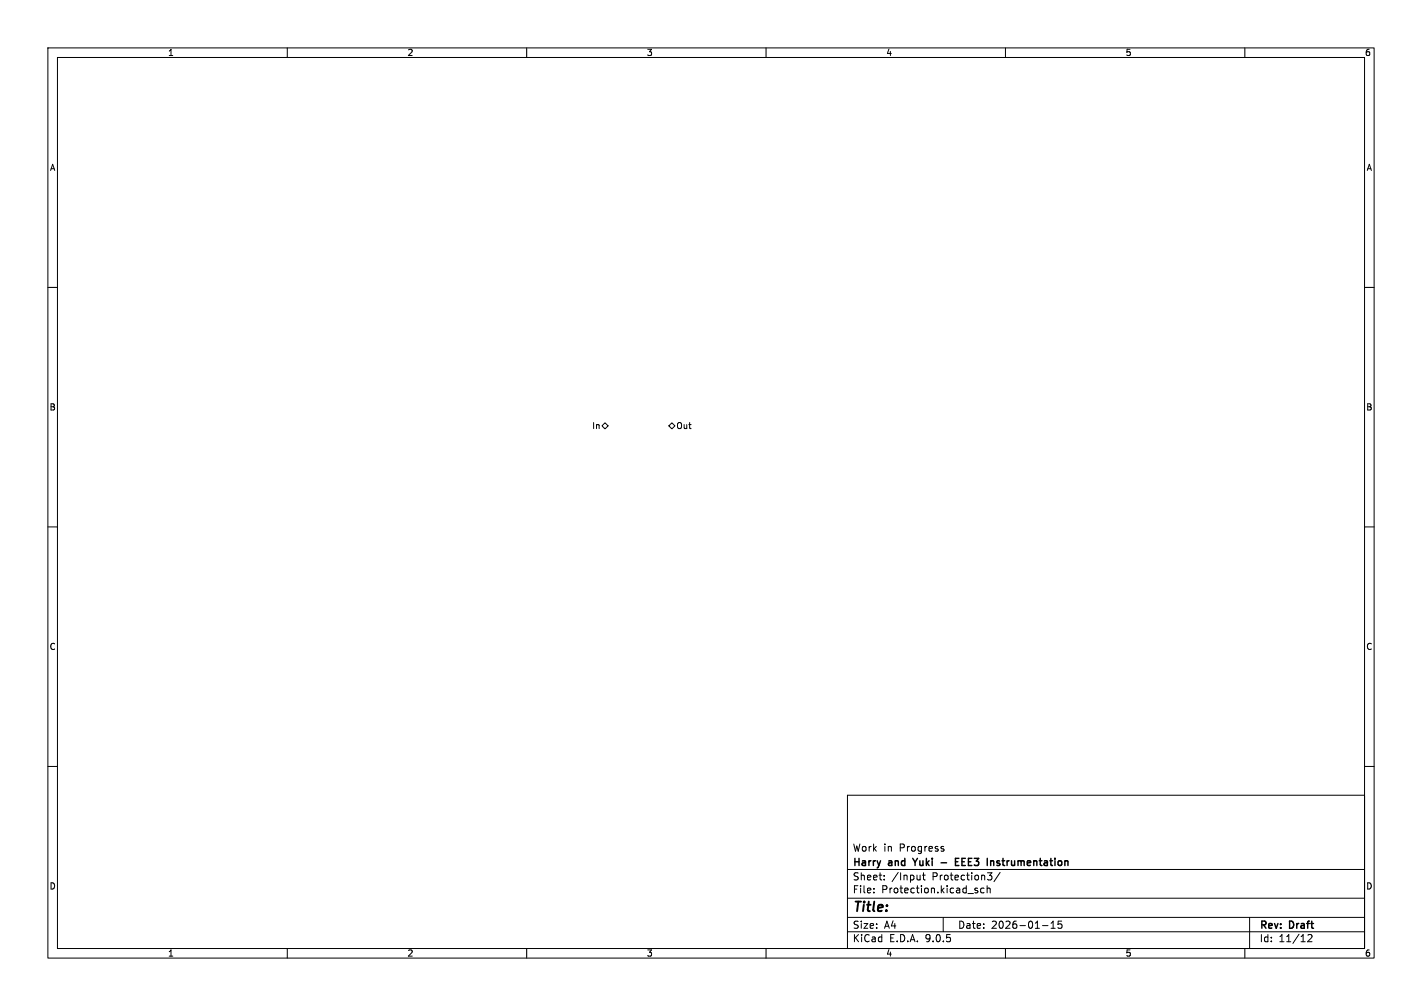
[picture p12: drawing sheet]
<svg xmlns="http://www.w3.org/2000/svg" width="297mm" height="210mm" viewBox="0 0 297 210" stroke-linecap="round" stroke-linejoin="round" font-family="sans-serif">
<g fill="none" stroke="#000" stroke-width=".21">
<path d="M10 10h277v190h-277zM12 12h273v186h-273zM60 10v2M110 10v2M160 10v2M210 10v2M260 10v2M10 60h2M285 60h2M125.7 88.9l.7-.6 .6 .6-.6 .6zM139.7 88.9l.6-.6 .7 .6-.7 .6zM10 110h2"/>
<path d="M285 110h2M10 160h2M177 166h108v32h-108zM196.7 177.2l.4 .1 .1 .2-.2 .2h-.3M196.7 176.7l.4 .1M285 160h2M60 198v2M110 198v2M160 198v2M177 194.5h108M177 191.5h108M177 187.5h108"/>
<path d="M177 181.5h108M182.5 186.3v.1M182.5 185.5v.1M184.7 183.6v.1M184.7 182.8v.1M192.2 182.7v1M192.2 183.6h-.1M192.7 182.7h.5M192.9 182.2v1.3l.3 .2M197 191.5v3M203.8 185.9l.4 .1v.2l-.2 .2h-.3M203.8 185.4l.4 .1"/>
<path d="M205.5 185.5l-.4-.1-.3 .3 .2 .6h.5M206.2 185.5l.2-.1 .3 .1 .1 .9M206.2 184.9v1.5M206.2 182.2h1l-.5 .6 .4 .1 .1 .5-.3 .3h-.4M208.9 182.1l-1.3 2M210 198v2M217.7 193.2h1.2M219.5 193.8h.9M219.5 192.7l.5-.4v1.5M221.7 192.3h-.7v.7l.2-.1h.5l.1 .3-.1 .5-.2 .1-.5-.1M260 198v2M261 191.5v6.5"/>
<path d="M273.2 195.2l.5-.1 .3 .4-.9 1.1h.9"/>
</g>
<path d="M190.6 179.2l.5 .8M199.6 179.9h.5M200.3 179.2h-.7v1.5h.7M207.3 179.7l.3 .2v.8M196.6 180.1h1.1" fill="none" stroke="#000" stroke-width=".3"/>
<text font-size="2.8" x="178" y="190.9">Title:</text>
<g font-size="2.1">
<text x="178" y="178">Work</text>
<text x="184.5" y="178">in</text>
<text x="187.9" y="178">Progress</text>
<text x="178" y="184">Sheet:</text>
<text x="178" y="181.2">Harry</text>
<text x="185.7" y="181.2">and</text>
<text x="186.2" y="184">/Input</text>
<text x="191.5" y="181.2">Yuki</text>
<text x="194.7" y="184">Protection3/</text>
<text x="201.4" y="181.2">EEE3</text>
<text x="208.6" y="181.2">Instrumentation</text>
<text x="178" y="186.7">File:</text>
<text x="184.1" y="186.7">Protection.kicad_sch</text>
<text x="178" y="196.9">KiCad</text>
<text x="178" y="194.1">Size:</text>
<text x="184.7" y="194.1">A4</text>
<text x="185.7" y="196.9">E.D.A.</text>
<text x="193.3" y="196.9">9.0.5</text>
<text x="200" y="194.1">Date:</text>
<text x="207" y="194.1">2026-01-15</text>
<text x="263" y="194.3">Rev:</text>
<text x="263" y="196.9">Id:</text>
<text x="267.1" y="196.9">11/12</text>
<text x="269.4" y="194.3">Draft</text>
</g>
<g font-size="1.8">
<text x="35" y="11.9">1</text>
<text x="85" y="11.9">2</text>
<text x="135" y="11.9">3</text>
<text x="185" y="11.9">4</text>
<text x="235" y="11.9">5</text>
<text x="285" y="11.9">6</text>
<text x="10.3" y="35.9">A</text>
<text x="285.3" y="35.9">A</text>
<text x="10.3" y="85.9">B</text>
<text x="123.6" y="89.8">In</text>
<text x="141.2" y="89.8">Out</text>
<text x="285.3" y="85.9">B</text>
<text x="10.3" y="135.9">C</text>
<text x="285.3" y="135.9">C</text>
<text x="10.3" y="185.9">D</text>
<text x="285.3" y="185.9">D</text>
<text x="35" y="199.9">1</text>
<text x="85" y="199.9">2</text>
<text x="135" y="199.9">3</text>
<text x="185" y="199.9">4</text>
<text x="235" y="199.9">5</text>
<text x="285" y="199.9">6</text>
</g>
</svg>
